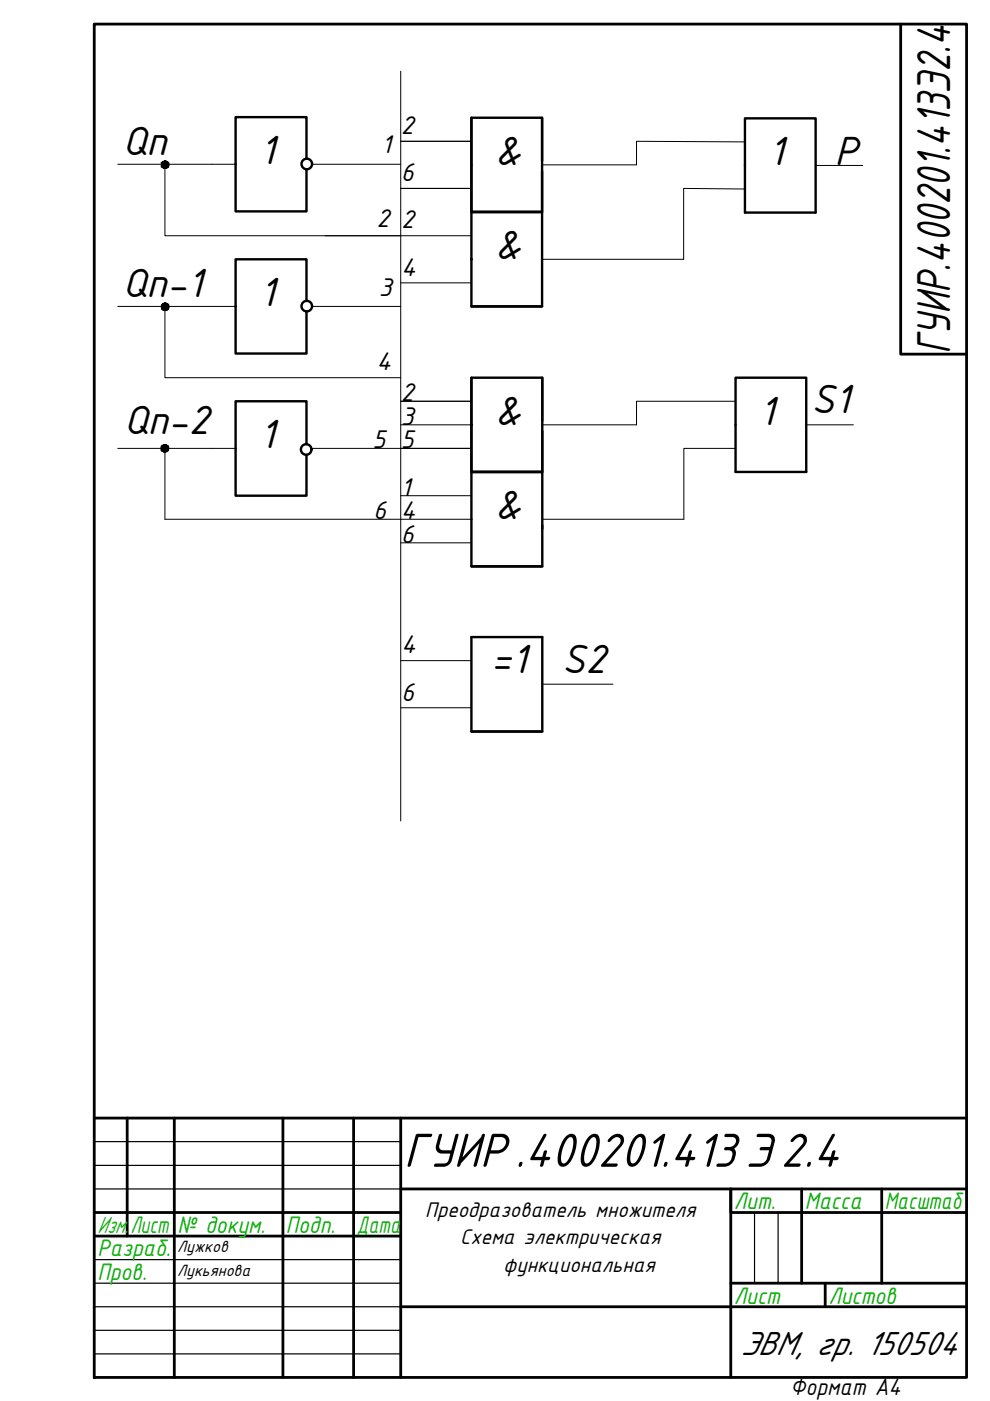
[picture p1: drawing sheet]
<svg xmlns="http://www.w3.org/2000/svg" width="210mm" height="297mm" viewBox="0 0 210 297" stroke-linecap="round" stroke-linejoin="round" font-family="sans-serif">
<!-- layer: 0 -->
<g fill="none" stroke="#000" stroke-width=".59">
<path d="M20 5.1h184.9v286.9h-184.9zM191 5.1v70h13.9M20 237.1h184.9M27 237.1v25M37 237.1v54.9M60 237.1v54.9M75 237.1v54.9M85 237.1v54.9M20 257.1h65M85 252.1h119.9M170 252.1v20M186.9 252.1v20"/>
<path d="M204.9 257.1h-50v-5v39.9M20 262.1h65M85 277.1h119.9M154.9 272.1h50M175 272.1v5"/>
</g>
<path d="M20 242h65M20 247.1h65M20 252.1h65M160 257.1v15M165 257.1v15M20 267.1h65M20 272.1h65M20 277.1h65M20 282.1h65M20 287h65" fill="none" stroke="#000" stroke-width=".25"/>
<g fill="none" stroke="#000" stroke-width=".21">
<path d="M85 15.1v159M191 5.1h13.9M25 34.8h25M35 34.8v15.2h50M66.1 34.8h18.9M85 39.9h14.9M85 30h14.9M157.9 30.1l-22.9-.1v5h-20.1M172.9 35.1h10M69 50h30.9M85 60h14.9M157.9 40.1l-13-.2v15.1h-30"/>
<path d="M25 65h25M35 65v15.1h50M66.1 65h18.9M25 95.1h25M35 95.1v15h64.9M66 95.1h33.9M85 85.1h14.9M85 90.1h14.9M156 85.1h-21v5h-20M156 95.1h-11v15h-30M170.9 90.1h10M85 115.1h14.9"/>
<path d="M85 105.1h14.9M85 150.1h14.9M85 140.1h14.9M115 145.1h15"/>
</g>
<g fill="none" stroke="#000" stroke-width=".51">
<path d="M65 33.7v-8.9h-15v20h15v-8.9M99.9 25v19.9h15v-19.9M114.9 34.1v-9.1h-15v19.9h15v-8.6M157.9 25.1h15v20h-15zM99.9 44.9h15v20.1h-15zM65 63.8v-8.8h-15v20h15v-9M99.9 65h15M65 94.2v-9.1h-15v20h15v-8.7M99.9 80.1h15.1v20h-15.1zM99.9 90.1v10h15.1v-8.7M99.9 80.1v10M115 80.1v9.1"/>
<path d="M156 80.1h14.9v20h-14.9zM115 111.4v8.7h-15.1v-20h15.1v12M99.9 135.1h15.1v20h-15.1zM99.9 120.1h15.1M99.9 155.1h15.1"/>
<circle cx="65" cy="34.8" r="1.12"/>
<circle cx="65" cy="64.9" r="1.12"/>
<circle cx="64.9" cy="95.3" r="1.12"/>
</g>
<g fill="#000" stroke="#000" stroke-width=".21">
<path d="M34.8 35.7h.4zM34.9 34.1h.2zM34.8 65.8h.4zM34.9 64.3h.2zM34.8 95.8h.3zM34.8 94.3h.3z"/>
<path d="M34.8 35.7h.3zM34.9 35.7h.2z"/>
<path d="M34.9 34.1l.3 .1zM34.8 34.2h.4z"/>
<path d="M34.8 34.2h.5zM34.8 34.2h.5z"/>
<path d="M34.8 34.2h.5zM34.7 34.2h.6z"/>
<path d="M34.8 35.7h.5zM34.8 35.7h.4z"/>
<path d="M34.7 34.2l.7 .1zM34.7 34.2l.7 .1z"/>
<path d="M34.7 35.6h.6zM34.7 35.6l.6 .1z"/>
<path d="M34.6 34.3h.8zM34.5 34.3h.9z"/>
<path d="M34.6 35.6h.8zM34.6 35.6h.7z"/>
<path d="M34.5 34.3l1 .1zM34.5 34.4h1z"/>
<path d="M34.5 35.5h.9zM34.5 35.5l.9 .1z"/>
<path d="M34.5 34.4h1.1zM34.5 34.4h1.1z"/>
<path d="M34.5 35.5h1zM34.5 35.5h.9z"/>
<path d="M34.5 34.4h1.1zM34.4 34.4h1.2z"/>
<path d="M34.5 35.5h1.1zM34.5 35.5h1z"/>
<path d="M34.4 34.4l1.2 .1zM34.4 34.4l1.2 .1z"/>
<path d="M34.4 35.4h1.2zM34.4 35.4l1.2 .1z"/>
<path d="M34.4 34.5l1.3 .1zM34.4 34.5l1.3 .1z"/>
<path d="M34.4 35.3h1.2zM34.4 35.3l1.2 .1z"/>
<path d="M34.3 34.6l1.4 .1zM34.3 34.6l1.4 .1z"/>
<path d="M34.3 35.3h1.4zM34.3 35.3h1.3z"/>
<path d="M34.3 34.7h1.4zM34.3 34.7h1.4z"/>
<path d="M34.2 34.7l1.6 .1zM34.2 34.7l1.6 .1z"/>
<path d="M34.2 35.2h1.5zM34.2 35.2h1.5z"/>
<path d="M34.3 35.2h1.4zM34.3 35.2l1.4 .1z"/>
<path d="M34.2 34.8l1.6 .1zM34.2 34.8l1.6 .1z"/>
<path d="M34.2 34.9h1.6zM34.2 34.9h1.6z"/>
<path d="M34.2 34.9l1.6 .1zM34.2 34.9l1.6 .1z"/>
<path d="M34.2 35l1.6 .1zM34.2 35l1.6 .1z"/>
<path d="M34.2 35.1h1.6zM34.2 35.1l1.5 .1z"/>
<path d="M34.8 65.8h.3zM34.9 65.8h.2z"/>
<path d="M34.9 64.3h.3zM34.8 64.3h.4z"/>
<path d="M34.8 64.3h.5zM34.8 64.3h.5z"/>
<path d="M34.8 64.3h.5zM34.7 64.3h.6z"/>
<path d="M34.8 65.8h.5zM34.8 65.8h.4z"/>
<path d="M34.7 64.3l.7 .1zM34.7 64.3l.7 .1z"/>
<path d="M34.7 65.8h.6zM34.7 65.8h.6z"/>
<path d="M34.6 64.4h.8zM34.5 64.4h.9z"/>
<path d="M34.6 65.7h.8zM34.6 65.7l.7 .1z"/>
<path d="M34.5 64.4l1 .1zM34.5 64.5h1z"/>
<path d="M34.5 65.7h.9zM34.5 65.7h.9z"/>
<path d="M34.5 64.5h1.1zM34.5 64.5h1.1z"/>
<path d="M34.5 65.6h1zM34.5 65.6l.9 .1z"/>
<path d="M34.5 64.5l1.1 .1zM34.4 64.6h1.2z"/>
<path d="M34.5 65.6h1.1zM34.5 65.6h1z"/>
<path d="M34.4 64.6h1.2zM34.4 64.6h1.2z"/>
<path d="M34.4 65.5h1.2zM34.4 65.5l1.2 .1z"/>
<path d="M34.4 64.6l1.3 .1zM34.4 64.6l1.3 .1z"/>
<path d="M34.4 65.5h1.2zM34.4 65.5h1.2z"/>
<path d="M34.3 64.7l1.4 .1zM34.3 64.7l1.4 .1z"/>
<path d="M34.3 65.4h1.4zM34.3 65.4l1.3 .1z"/>
<path d="M34.3 64.8h1.4zM34.3 64.8h1.4z"/>
<path d="M34.2 64.8l1.6 .1zM34.2 64.8l1.6 .1z"/>
<path d="M34.2 65.3h1.5zM34.2 65.3h1.5z"/>
<path d="M34.3 65.3h1.4zM34.3 65.3l1.4 .1z"/>
<path d="M34.2 64.9l1.6 .1zM34.2 64.9l1.6 .1z"/>
<path d="M34.2 65l1.6 .1zM34.2 65l1.6 .1z"/>
<path d="M34.2 65.1h1.6zM34.2 65.1h1.6z"/>
<path d="M34.2 65.1l1.6 .1zM34.2 65.1l1.6 .1z"/>
<path d="M34.2 65.2h1.6zM34.2 65.2l1.5 .1z"/>
<path d="M34.8 95.8h.3zM34.8 95.8h.3z"/>
<path d="M34.8 94.3h.3zM34.8 94.3h.3z"/>
<path d="M34.8 94.3h.4zM34.7 94.3h.5z"/>
<path d="M34.7 94.3h.6zM34.6 94.3h.7z"/>
<path d="M34.7 95.8h.5zM34.7 95.8h.4z"/>
<path d="M34.6 94.3l.7 .1zM34.6 94.3l.7 .1z"/>
<path d="M34.6 95.7h.7zM34.6 95.7l.6 .1z"/>
<path d="M34.6 94.4h.8zM34.5 94.4h.9z"/>
<path d="M34.6 95.7h.7zM34.6 95.7h.7z"/>
<path d="M34.5 94.4l1 .1zM34.5 94.4l1 .1z"/>
<path d="M34.5 95.7h.9zM34.5 95.7h.8z"/>
<path d="M34.5 94.5h1zM34.5 94.5h1z"/>
<path d="M34.5 95.7h1zM34.5 95.7h.9z"/>
<path d="M34.4 94.5l1.2 .1zM34.3 94.6h1.3z"/>
<path d="M34.4 95.6h1.1zM34.4 95.6l1.1 .1z"/>
<path d="M34.3 94.6h1.3zM34.3 94.6h1.3z"/>
<path d="M34.3 95.5h1.3zM34.3 95.5l1.2 .1z"/>
<path d="M34.3 94.6l1.3 .1zM34.3 94.6l1.3 .1z"/>
<path d="M34.3 95.5h1.3zM34.3 95.5h1.3z"/>
<path d="M34.3 94.7l1.4 .1zM34.3 94.7l1.4 .1z"/>
<path d="M34.3 95.4h1.3zM34.3 95.4l1.3 .1z"/>
<path d="M34.2 94.8l1.5 .1zM34.2 94.8l1.5 .1z"/>
<path d="M34.2 94.9h1.5zM34.2 94.9h1.5z"/>
<path d="M34.2 95.3l1.5 .1zM34.2 95.3l1.5 .1z"/>
<path d="M34.2 95.4h1.5zM34.2 95.4h1.4z"/>
<path d="M34.2 94.9l1.5 .1zM34.2 94.9l1.5 .1z"/>
<path d="M34.2 95l1.5 .1zM34.2 95l1.5 .1z"/>
<path d="M34.2 95.1l1.5 .1zM34.2 95.1l1.5 .1z"/>
<path d="M34.2 95.2h1.5zM34.2 95.2h1.5z"/>
<path d="M34.2 95.2h1.5zM34.2 95.2l1.5 .1z"/>
</g>
<text font-size="11.2" x="85.6" y="247.4">ГУИР.400201.413 Э 2.4</text>
<text font-size="10.9" x="201.5" y="75.1" transform="rotate(-90 201.5 75.1)">ГУИР.400201.413Э2.4</text>
<g font-size="9.3">
<text x="26" y="32.8">Qn</text>
<text x="55" y="34.8">1</text>
<text x="104.9" y="35">&amp;</text>
<text x="162.9" y="35.1">1</text>
<text x="177" y="35.1">P</text>
<text x="104.9" y="55">&amp;</text>
<text x="26" y="63">Qn-1</text>
<text x="55" y="65">1</text>
<text x="172" y="87.6">S1</text>
<text x="26.3" y="92">Qn-2</text>
<text x="55" y="95.1">1</text>
<text x="104.9" y="90.1">&amp;</text>
<text x="161" y="90.1">1</text>
<text x="104.9" y="110.1">&amp;</text>
<text x="104.1" y="142.6">=1</text>
<text x="119.1" y="142.6">S2</text>
</g>
<text font-size="7.8" x="157" y="287.3">ЭВМ, гр. 150504</text>
<g font-size="5.8">
<text x="85" y="28.4">2</text>
<text x="80.9" y="32.5">1</text>
<text x="85" y="38.4">6</text>
<text x="79.8" y="48.2">2</text>
<text x="85" y="48.4">2</text>
<text x="85" y="58.4">4</text>
<text x="80.3" y="62.7">3</text>
<text x="79.8" y="78.3">4</text>
<text x="85" y="85.1">2</text>
<text x="79" y="95.1">5</text>
<text x="85" y="95.1">5</text>
<text x="85" y="90.1">3</text>
<text x="85" y="105.1">1</text>
<text x="79.1" y="110.1">6</text>
<text x="85" y="110.1">4</text>
<text x="85" y="115.1">6</text>
<text x="85" y="138.5">4</text>
<text x="85" y="148.5">6</text>
</g>
<g font-size="5.4" fill="#00ad00">
<text x="155.6" y="256.4">Лит.</text>
<text x="170.6" y="256.4">Масса</text>
<text x="187.6" y="256.4">Масштаб</text>
<text x="20.7" y="261.4">Изм.</text>
<text x="27.6" y="261.4">Лист</text>
<text x="37.6" y="261.4">№ докум.</text>
<text x="60.6" y="261.4">Подп.</text>
<text x="75.6" y="261.4">Дата</text>
<text x="20.7" y="266.3">Разраб.</text>
<text x="20.7" y="271.3">Пров.</text>
<text x="155.6" y="276.4">Лист</text>
<text x="175.6" y="276.4">Листов</text>
</g>
<text font-size="5.4" x="167.6" y="295.8">Формат А4</text>
<g font-size="5">
<text x="90.2" y="258">Преодразователь множителя</text>
<text x="97.6" y="263.8">Схема электрическая</text>
<text x="106.7" y="269.6">функциональная</text>
</g>
<g font-size="3.9">
<text x="37.5" y="265.4">Лужков</text>
<text x="37.5" y="270.6">Лукьянова</text>
</g>
</svg>
